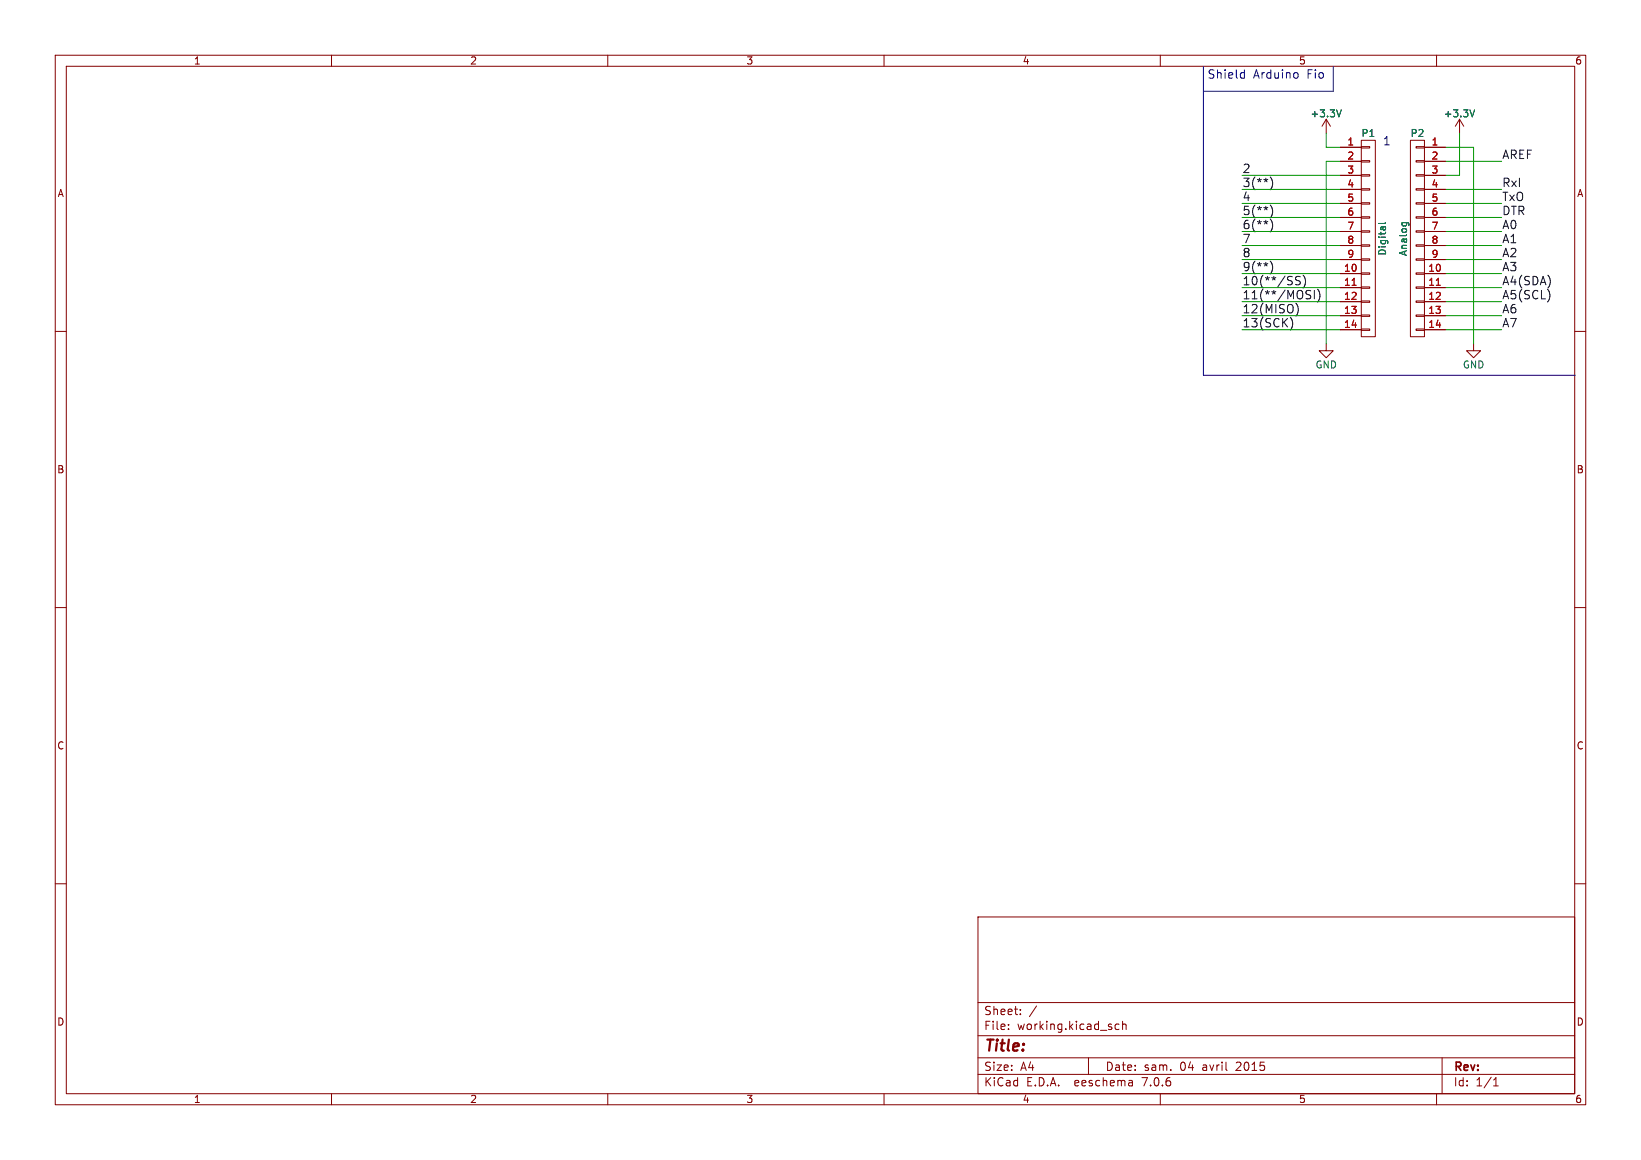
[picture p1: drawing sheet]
(kicad_sch (version 20230121) (generator eeschema)

 (paper "A4")

 (title_block
  (date "sam. 04 avril 2015"))

 (lib_symbols
  (symbol "Arduino_Fio-rescue:+3.3V" (power) (pin_names (offset 0)) (in_bom yes) (on_board yes)
   (property "Reference" "#PWR" (at 0 -3.81 0) (effects (font (size 1.27 1.27)) hide))
   (property "Value" "+3.3V" (at 0 3.556 0) (effects (font (size 1.27 1.27))))
   (property "Footprint" "" (at 0 0 0) (effects (font (size 1.27 1.27))))
   (property "Datasheet" "" (at 0 0 0) (effects (font (size 1.27 1.27))))
   (symbol "+3.3V_0_1"
    (polyline (pts (xy -0.762 1.27) (xy 0 2.54)) (stroke (width 0) (type solid)) (fill (type none)))
    (polyline (pts (xy 0 0) (xy 0 2.54)) (stroke (width 0) (type solid)) (fill (type none)))
    (polyline (pts (xy 0 2.54) (xy 0.762 1.27)) (stroke (width 0) (type solid)) (fill (type none))))
   (symbol "+3.3V_1_1"
    (pin power_in line (at 0 0 90) (length 0) hide (name "+3V3" (effects (font (size 1.27 1.27)))) (number "1" (effects (font (size 1.27 1.27)))))))
  (symbol "Arduino_Fio-rescue:CONN_01X14" (pin_names (offset 1.016) hide) (in_bom yes) (on_board yes)
   (property "Reference" "P" (at 0 19.05 0) (effects (font (size 1.27 1.27))))
   (property "Value" "CONN_01X14" (at 2.54 0 90) (effects (font (size 1.27 1.27))))
   (property "Footprint" "" (at 0 0 0) (effects (font (size 1.27 1.27))))
   (property "Datasheet" "" (at 0 0 0) (effects (font (size 1.27 1.27))))
   (symbol "CONN_01X14_0_1"
    (rectangle (start -1.27 -16.383) (end 0.254 -16.637) (stroke (width 0) (type solid)) (fill (type none)))
    (rectangle (start -1.27 -13.843) (end 0.254 -14.097) (stroke (width 0) (type solid)) (fill (type none)))
    (rectangle (start -1.27 -11.303) (end 0.254 -11.557) (stroke (width 0) (type solid)) (fill (type none)))
    (rectangle (start -1.27 -8.763) (end 0.254 -9.017) (stroke (width 0) (type solid)) (fill (type none)))
    (rectangle (start -1.27 -6.223) (end 0.254 -6.477) (stroke (width 0) (type solid)) (fill (type none)))
    (rectangle (start -1.27 -3.683) (end 0.254 -3.937) (stroke (width 0) (type solid)) (fill (type none)))
    (rectangle (start -1.27 -1.143) (end 0.254 -1.397) (stroke (width 0) (type solid)) (fill (type none)))
    (rectangle (start -1.27 1.397) (end 0.254 1.143) (stroke (width 0) (type solid)) (fill (type none)))
    (rectangle (start -1.27 3.937) (end 0.254 3.683) (stroke (width 0) (type solid)) (fill (type none)))
    (rectangle (start -1.27 6.477) (end 0.254 6.223) (stroke (width 0) (type solid)) (fill (type none)))
    (rectangle (start -1.27 9.017) (end 0.254 8.763) (stroke (width 0) (type solid)) (fill (type none)))
    (rectangle (start -1.27 11.557) (end 0.254 11.303) (stroke (width 0) (type solid)) (fill (type none)))
    (rectangle (start -1.27 14.097) (end 0.254 13.843) (stroke (width 0) (type solid)) (fill (type none)))
    (rectangle (start -1.27 16.637) (end 0.254 16.383) (stroke (width 0) (type solid)) (fill (type none)))
    (rectangle (start -1.27 17.78) (end 1.27 -17.78) (stroke (width 0) (type solid)) (fill (type none))))
   (symbol "CONN_01X14_1_1"
    (pin passive line (at -5.08 16.51 0) (length 3.81) (name "P1" (effects (font (size 1.27 1.27)))) (number "1" (effects (font (size 1.27 1.27)))))
    (pin passive line (at -5.08 -6.35 0) (length 3.81) (name "P10" (effects (font (size 1.27 1.27)))) (number "10" (effects (font (size 1.27 1.27)))))
    (pin passive line (at -5.08 -8.89 0) (length 3.81) (name "P11" (effects (font (size 1.27 1.27)))) (number "11" (effects (font (size 1.27 1.27)))))
    (pin passive line (at -5.08 -11.43 0) (length 3.81) (name "P12" (effects (font (size 1.27 1.27)))) (number "12" (effects (font (size 1.27 1.27)))))
    (pin passive line (at -5.08 -13.97 0) (length 3.81) (name "P13" (effects (font (size 1.27 1.27)))) (number "13" (effects (font (size 1.27 1.27)))))
    (pin passive line (at -5.08 -16.51 0) (length 3.81) (name "P14" (effects (font (size 1.27 1.27)))) (number "14" (effects (font (size 1.27 1.27)))))
    (pin passive line (at -5.08 13.97 0) (length 3.81) (name "P2" (effects (font (size 1.27 1.27)))) (number "2" (effects (font (size 1.27 1.27)))))
    (pin passive line (at -5.08 11.43 0) (length 3.81) (name "P3" (effects (font (size 1.27 1.27)))) (number "3" (effects (font (size 1.27 1.27)))))
    (pin passive line (at -5.08 8.89 0) (length 3.81) (name "P4" (effects (font (size 1.27 1.27)))) (number "4" (effects (font (size 1.27 1.27)))))
    (pin passive line (at -5.08 6.35 0) (length 3.81) (name "P5" (effects (font (size 1.27 1.27)))) (number "5" (effects (font (size 1.27 1.27)))))
    (pin passive line (at -5.08 3.81 0) (length 3.81) (name "P6" (effects (font (size 1.27 1.27)))) (number "6" (effects (font (size 1.27 1.27)))))
    (pin passive line (at -5.08 1.27 0) (length 3.81) (name "P7" (effects (font (size 1.27 1.27)))) (number "7" (effects (font (size 1.27 1.27)))))
    (pin passive line (at -5.08 -1.27 0) (length 3.81) (name "P8" (effects (font (size 1.27 1.27)))) (number "8" (effects (font (size 1.27 1.27)))))
    (pin passive line (at -5.08 -3.81 0) (length 3.81) (name "P9" (effects (font (size 1.27 1.27)))) (number "9" (effects (font (size 1.27 1.27)))))))
  (symbol "Arduino_Fio-rescue:GND" (power) (pin_names (offset 0)) (in_bom yes) (on_board yes)
   (property "Reference" "#PWR" (at 0 -6.35 0) (effects (font (size 1.27 1.27)) hide))
   (property "Value" "GND" (at 0 -3.81 0) (effects (font (size 1.27 1.27))))
   (property "Footprint" "" (at 0 0 0) (effects (font (size 1.27 1.27))))
   (property "Datasheet" "" (at 0 0 0) (effects (font (size 1.27 1.27))))
   (symbol "GND_0_1"
    (polyline (pts (xy 0 0) (xy 0 -1.27) (xy 1.27 -1.27) (xy 0 -2.54) (xy -1.27 -1.27) (xy 0 -1.27)) (stroke (width 0) (type solid)) (fill (type none))))
   (symbol "GND_1_1"
    (pin power_in line (at 0 0 270) (length 0) hide (name "GND" (effects (font (size 1.27 1.27)))) (number "1" (effects (font (size 1.27 1.27))))))))


 (wire (pts (xy 224.79 36.83) (xy 242.57 36.83)) (stroke (width 0) (type default)))
 (wire (pts (xy 224.79 41.91) (xy 242.57 41.91)) (stroke (width 0) (type default)))
 (wire (pts (xy 264.16 31.75) (xy 264.16 24.13)) (stroke (width 0) (type default)))
 (wire (pts (xy 271.78 41.91) (xy 261.62 41.91)) (stroke (width 0) (type default)))
 (wire (pts (xy 271.78 39.37) (xy 261.62 39.37)) (stroke (width 0) (type default)))
 (wire (pts (xy 261.62 26.67) (xy 266.7 26.67)) (stroke (width 0) (type default)))
 (polyline (pts (xy 217.805 67.945) (xy 285.115 67.945)) (stroke (width 0) (type default)))

 (wire (pts (xy 242.57 59.69) (xy 224.79 59.69)) (stroke (width 0) (type default)))
 (polyline (pts (xy 241.3 16.51) (xy 241.3 12.065)) (stroke (width 0) (type default)))

 (wire (pts (xy 261.62 44.45) (xy 271.78 44.45)) (stroke (width 0) (type default)))
 (wire (pts (xy 242.57 26.67) (xy 240.03 26.67)) (stroke (width 0) (type default)))
 (wire (pts (xy 224.79 31.75) (xy 242.57 31.75)) (stroke (width 0) (type default)))
 (wire (pts (xy 242.57 49.53) (xy 224.79 49.53)) (stroke (width 0) (type default)))
 (wire (pts (xy 224.79 44.45) (xy 242.57 44.45)) (stroke (width 0) (type default)))
 (wire (pts (xy 271.78 36.83) (xy 261.62 36.83)) (stroke (width 0) (type default)))
 (wire (pts (xy 242.57 39.37) (xy 224.79 39.37)) (stroke (width 0) (type default)))
 (wire (pts (xy 271.78 57.15) (xy 261.62 57.15)) (stroke (width 0) (type default)))
 (wire (pts (xy 224.79 54.61) (xy 242.57 54.61)) (stroke (width 0) (type default)))
 (wire (pts (xy 271.78 49.53) (xy 261.62 49.53)) (stroke (width 0) (type default)))
 (wire (pts (xy 240.03 29.21) (xy 240.03 62.23)) (stroke (width 0) (type default)))
 (wire (pts (xy 224.79 57.15) (xy 242.57 57.15)) (stroke (width 0) (type default)))
 (wire (pts (xy 266.7 26.67) (xy 266.7 62.23)) (stroke (width 0) (type default)))
 (polyline (pts (xy 217.805 12.065) (xy 217.805 67.945)) (stroke (width 0) (type default)))

 (wire (pts (xy 271.78 59.69) (xy 261.62 59.69)) (stroke (width 0) (type default)))
 (wire (pts (xy 224.79 52.07) (xy 242.57 52.07)) (stroke (width 0) (type default)))
 (wire (pts (xy 224.79 34.29) (xy 242.57 34.29)) (stroke (width 0) (type default)))
 (wire (pts (xy 240.03 26.67) (xy 240.03 24.13)) (stroke (width 0) (type default)))
 (wire (pts (xy 261.62 31.75) (xy 264.16 31.75)) (stroke (width 0) (type default)))
 (polyline (pts (xy 217.805 16.51) (xy 241.3 16.51)) (stroke (width 0) (type default)))

 (wire (pts (xy 271.78 52.07) (xy 261.62 52.07)) (stroke (width 0) (type default)))
 (wire (pts (xy 224.79 46.99) (xy 242.57 46.99)) (stroke (width 0) (type default)))
 (wire (pts (xy 242.57 29.21) (xy 240.03 29.21)) (stroke (width 0) (type default)))
 (wire (pts (xy 261.62 29.21) (xy 271.78 29.21)) (stroke (width 0) (type default)))
 (wire (pts (xy 261.62 54.61) (xy 271.78 54.61)) (stroke (width 0) (type default)))
 (wire (pts (xy 271.78 34.29) (xy 261.62 34.29)) (stroke (width 0) (type default)))
 (wire (pts (xy 271.78 46.99) (xy 261.62 46.99)) (stroke (width 0) (type default)))

 (text "1" (at 250.19 26.67 0) (effects (font (size 1.524 1.524)) (justify left bottom)))
 (text "Shield Arduino Fio " (at 218.44 14.605 0) (effects (font (size 1.524 1.524)) (justify left bottom)))

 (label "A6" (at 271.78 57.15 0) (fields_autoplaced) (effects (font (size 1.524 1.524)) (justify left bottom)))
 (label "2" (at 224.79 31.75 0) (fields_autoplaced) (effects (font (size 1.524 1.524)) (justify left bottom)))
 (label "4" (at 224.79 36.83 0) (fields_autoplaced) (effects (font (size 1.524 1.524)) (justify left bottom)))
 (label "A7" (at 271.78 59.69 0) (fields_autoplaced) (effects (font (size 1.524 1.524)) (justify left bottom)))
 (label "A0" (at 271.78 41.91 0) (fields_autoplaced) (effects (font (size 1.524 1.524)) (justify left bottom)))
 (label "3(**)" (at 224.79 34.29 0) (fields_autoplaced) (effects (font (size 1.524 1.524)) (justify left bottom)))
 (label "12(MISO)" (at 224.79 57.15 0) (fields_autoplaced) (effects (font (size 1.524 1.524)) (justify left bottom)))
 (label "8" (at 224.79 46.99 0) (fields_autoplaced) (effects (font (size 1.524 1.524)) (justify left bottom)))
 (label "13(SCK)" (at 224.79 59.69 0) (fields_autoplaced) (effects (font (size 1.524 1.524)) (justify left bottom)))
 (label "7" (at 224.79 44.45 0) (fields_autoplaced) (effects (font (size 1.524 1.524)) (justify left bottom)))
 (label "A5(SCL)" (at 271.78 54.61 0) (fields_autoplaced) (effects (font (size 1.524 1.524)) (justify left bottom)))
 (label "A2" (at 271.78 46.99 0) (fields_autoplaced) (effects (font (size 1.524 1.524)) (justify left bottom)))
 (label "10(**/SS)" (at 224.79 52.07 0) (fields_autoplaced) (effects (font (size 1.524 1.524)) (justify left bottom)))
 (label "6(**)" (at 224.79 41.91 0) (fields_autoplaced) (effects (font (size 1.524 1.524)) (justify left bottom)))
 (label "11(**/MOSI)" (at 224.79 54.61 0) (fields_autoplaced) (effects (font (size 1.524 1.524)) (justify left bottom)))
 (label "9(**)" (at 224.79 49.53 0) (fields_autoplaced) (effects (font (size 1.524 1.524)) (justify left bottom)))
 (label "A4(SDA)" (at 271.78 52.07 0) (fields_autoplaced) (effects (font (size 1.524 1.524)) (justify left bottom)))
 (label "A3" (at 271.78 49.53 0) (fields_autoplaced) (effects (font (size 1.524 1.524)) (justify left bottom)))
 (label "AREF" (at 271.78 29.21 0) (fields_autoplaced) (effects (font (size 1.524 1.524)) (justify left bottom)))
 (label "TxO" (at 271.78 36.83 0) (fields_autoplaced) (effects (font (size 1.524 1.524)) (justify left bottom)))
 (label "5(**)" (at 224.79 39.37 0) (fields_autoplaced) (effects (font (size 1.524 1.524)) (justify left bottom)))
 (label "A1" (at 271.78 44.45 0) (fields_autoplaced) (effects (font (size 1.524 1.524)) (justify left bottom)))
 (label "RxI" (at 271.78 34.29 0) (fields_autoplaced) (effects (font (size 1.524 1.524)) (justify left bottom)))
 (label "DTR" (at 271.78 39.37 0) (fields_autoplaced) (effects (font (size 1.524 1.524)) (justify left bottom)))

 (symbol (lib_id "Arduino_Fio-rescue:CONN_01X14") (at 247.65 43.18 0) (unit 1) (in_bom yes) (on_board yes) (dnp no)
  (property "Reference" "P1" (at 247.65 24.13 0) (effects (font (size 1.27 1.27))))
  (property "Value" "Digital" (at 250.19 43.18 90) (effects (font (size 1.27 1.27))))
  (property "Footprint" "Socket_Arduino_Fio:Socket_Strip_Straight_1x14" (at 247.65 43.18 0) (effects (font (size 1.27 1.27)) hide))
  (property "Datasheet" "" (at 247.65 43.18 0) (effects (font (size 1.27 1.27)))) (pin "1") (pin "10") (pin "11") (pin "12") (pin "13") (pin "14") (pin "2") (pin "3") (pin "4") (pin "5") (pin "6") (pin "7") (pin "8") (pin "9"))

 (symbol (lib_id "Arduino_Fio-rescue:CONN_01X14") (at 256.54 43.18 0) (mirror y) (unit 1) (in_bom yes) (on_board yes) (dnp no)
  (property "Reference" "P2" (at 256.54 24.13 0) (effects (font (size 1.27 1.27))))
  (property "Value" "Analog" (at 254 43.18 90) (effects (font (size 1.27 1.27))))
  (property "Footprint" "Socket_Arduino_Fio:Socket_Strip_Straight_1x14" (at 256.54 43.18 0) (effects (font (size 1.27 1.27)) hide))
  (property "Datasheet" "" (at 256.54 43.18 0) (effects (font (size 1.27 1.27)))) (pin "1") (pin "10") (pin "11") (pin "12") (pin "13") (pin "14") (pin "2") (pin "3") (pin "4") (pin "5") (pin "6") (pin "7") (pin "8") (pin "9"))

 (symbol (lib_id "Arduino_Fio-rescue:+3.3V") (at 240.03 24.13 0) (unit 1) (in_bom yes) (on_board yes) (dnp no)
  (property "Reference" "#PWR01" (at 240.03 27.94 0) (effects (font (size 1.27 1.27)) hide))
  (property "Value" "+3.3V" (at 240.03 20.574 0) (effects (font (size 1.27 1.27))))
  (property "Footprint" "" (at 240.03 24.13 0) (effects (font (size 1.27 1.27))))
  (property "Datasheet" "" (at 240.03 24.13 0) (effects (font (size 1.27 1.27)))) (pin "1"))

 (symbol (lib_id "Arduino_Fio-rescue:GND") (at 240.03 62.23 0) (unit 1) (in_bom yes) (on_board yes) (dnp no)
  (property "Reference" "#PWR02" (at 240.03 68.58 0) (effects (font (size 1.27 1.27)) hide))
  (property "Value" "GND" (at 240.03 66.04 0) (effects (font (size 1.27 1.27))))
  (property "Footprint" "" (at 240.03 62.23 0) (effects (font (size 1.27 1.27))))
  (property "Datasheet" "" (at 240.03 62.23 0) (effects (font (size 1.27 1.27)))) (pin "1"))

 (symbol (lib_id "Arduino_Fio-rescue:+3.3V") (at 264.16 24.13 0) (unit 1) (in_bom yes) (on_board yes) (dnp no)
  (property "Reference" "#PWR03" (at 264.16 27.94 0) (effects (font (size 1.27 1.27)) hide))
  (property "Value" "+3.3V" (at 264.16 20.574 0) (effects (font (size 1.27 1.27))))
  (property "Footprint" "" (at 264.16 24.13 0) (effects (font (size 1.27 1.27))))
  (property "Datasheet" "" (at 264.16 24.13 0) (effects (font (size 1.27 1.27)))) (pin "1"))

 (symbol (lib_id "Arduino_Fio-rescue:GND") (at 266.7 62.23 0) (unit 1) (in_bom yes) (on_board yes) (dnp no)
  (property "Reference" "#PWR04" (at 266.7 68.58 0) (effects (font (size 1.27 1.27)) hide))
  (property "Value" "GND" (at 266.7 66.04 0) (effects (font (size 1.27 1.27))))
  (property "Footprint" "" (at 266.7 62.23 0) (effects (font (size 1.27 1.27))))
  (property "Datasheet" "" (at 266.7 62.23 0) (effects (font (size 1.27 1.27)))) (pin "1"))

 (sheet_instances (path "" (page "1"))))
